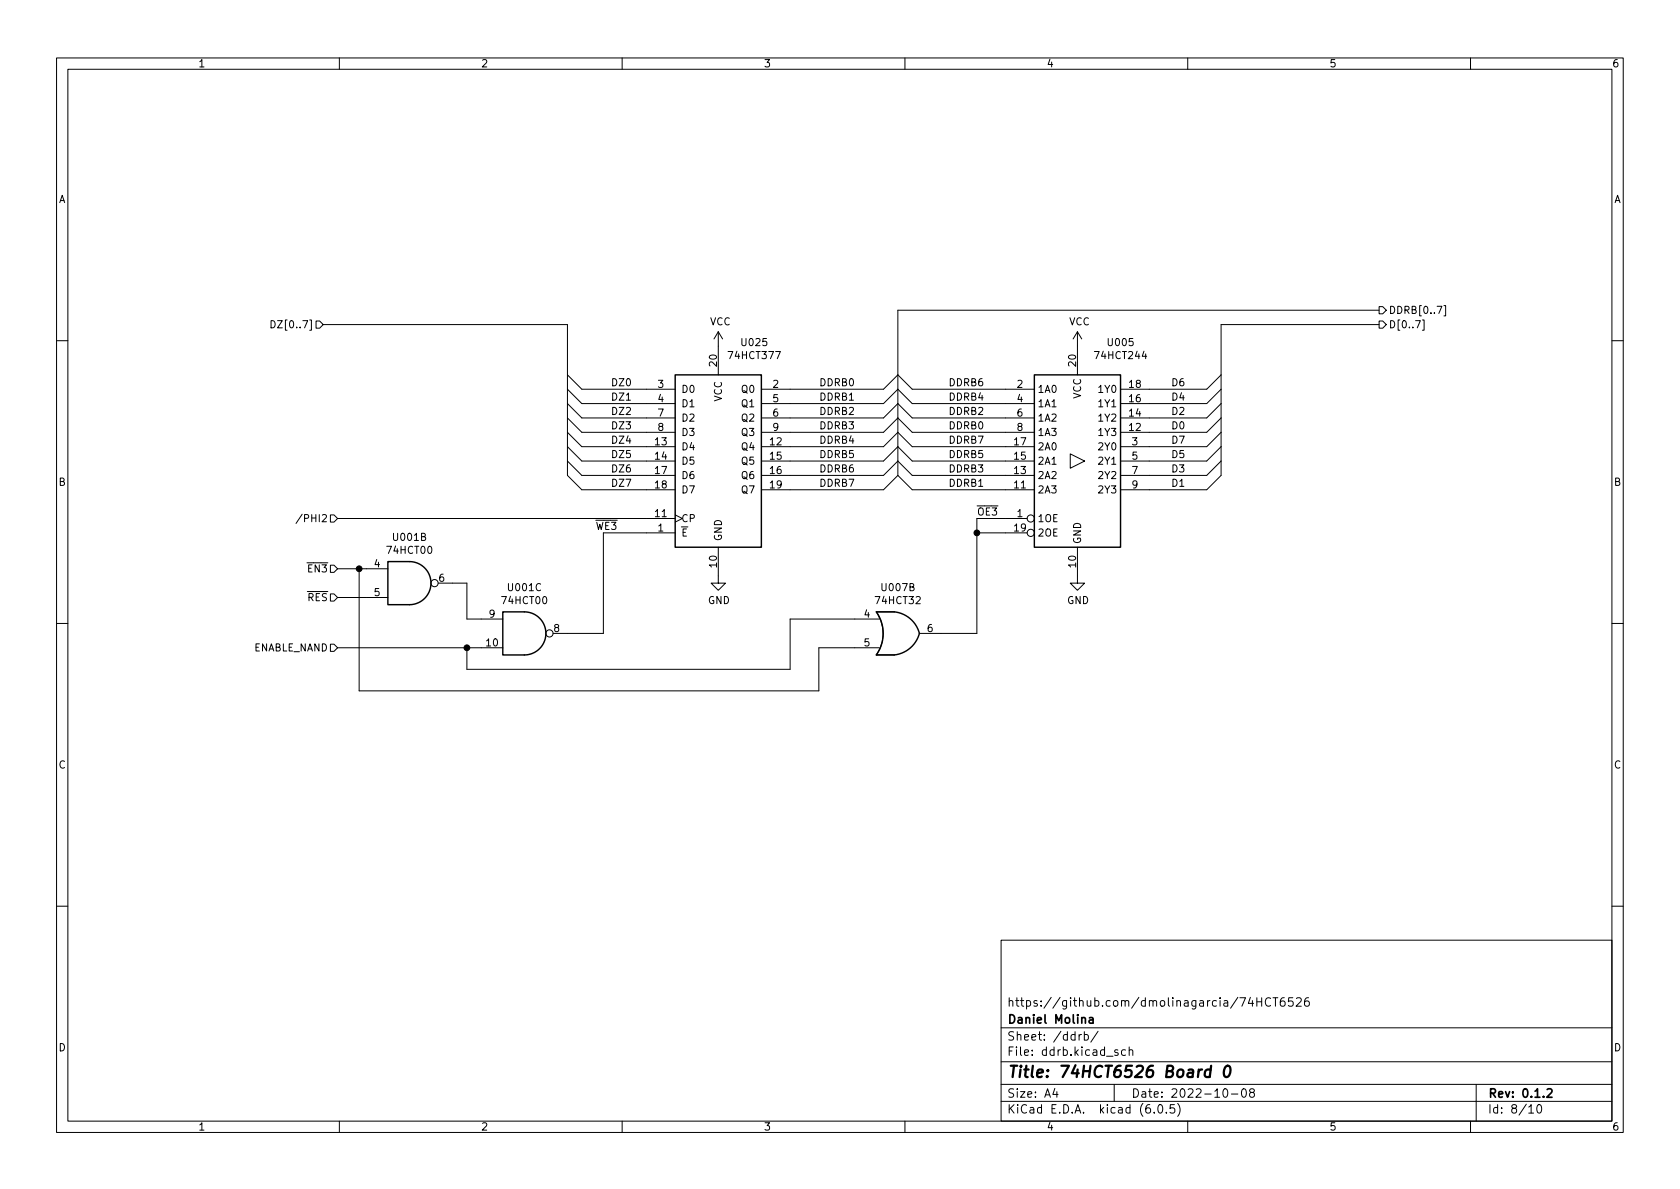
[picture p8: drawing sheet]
<svg xmlns="http://www.w3.org/2000/svg" width="297mm" height="210mm" viewBox="0 0 297 210" stroke-linecap="round" stroke-linejoin="round" font-family="sans-serif">
<g fill="none" stroke="#000" stroke-width=".18">
<path d="M10 10.2h277v190.1h-277zM12 12.2h273v186.1h-273zM60 10.2v2M110 10.2v2M160 10.2v2M210 10.2v2M260 10.2v2M47.9 56.7a.64 .64 0 0 1 .8 .6 .64 .64 0 0 1-.8 .7zM55.9 56.8h.6l.6 .6-.6 .6h-.6zM57.1 57.4h43.2v26.7l2.6 2.5h16.5M127 58.7v7.6M127 58.7l-.8 1.2"/>
<path d="M127 58.7l.8 1.2M190.5 58.7v7.6M190.5 58.7l-.8 1.2M190.5 58.7l.8 1.2M243.8 56.8h.7l.6 .6-.6 .6h-.7zM243.8 54.2h.7l.6 .7-.6 .6h-.7zM243.8 57.4h-27.9v26.7l-2.5 2.5h-15.3M243.8 54.9h-85.1v29.2M251.5 56.6h.3v1.8h-.3M255.3 54h.3v1.9h-.3M10 60.2h2M100.3 76.4l2.6 2.6h16.5"/>
<path d="M100.3 79l2.6 2.5h16.5M100.3 66.3l2.6 2.5h16.5M100.3 68.8l2.6 2.6h16.5M100.3 71.4l2.6 2.5h16.5M100.3 73.9l2.6 2.5h16.5M134.6 79h21.6l2.5-2.6 2.6 2.6h21.6M134.6 68.8h21.6l2.5-2.5 2.6 2.5h21.6M134.6 71.4h21.6l2.5-2.6 2.6 2.6h21.6M134.6 73.9h21.6l2.5-2.5 2.6 2.5h21.6M134.6 76.4h21.6l2.5-2.5 2.6 2.5h21.6M215.9 76.4l-2.5 2.6h-15.3M215.9 79l-2.5 2.5h-15.3"/>
<path d="M215.9 66.3l-2.5 2.5h-15.3M215.9 68.8l-2.5 2.6h-15.3M215.9 71.4l-2.5 2.5h-15.3M215.9 73.9l-2.5 2.5h-15.3M285 60.2h2M53.4 90.9l-1.1 1.7M58.4 91.1h.7l.6 .6-.6 .6h-.7zM58.4 99.9h.7l.6 .7-.6 .6h-.7zM59.7 91.7h59.7M100.3 81.5l2.6 2.6h16.5M119.4 91.1l1.2 .6-1.2 .6M119.4 94.2h-12.7v17.8h-8.9"/>
<path d="M127 96.8v6.3h1.3l-1.3 1.3-1.3-1.3h1.3M134.6 81.5h21.6l2.5-2.5 2.6 2.5h21.6M134.6 84.1h21.6l2.5-2.6 2.6 2.6h21.6M158.7 84.1l-2.5 2.5h-21.6M158.7 84.1l2.6 2.5h21.6M172.7 94.2h8.9M181.6 91.7h-8.9v20.3h-10.1M189.2 80.3l2.6 1.2-2.6 1.3zM190.5 96.8v6.3h1.3l-1.3 1.3-1.3-1.3h1.3M215.9 81.5l-2.5 2.6h-15.3M10 110.2h2M58.4 105h.7l.6 .7-.6 .6h-.7z"/>
<path d="M58.4 113.9h.7l.6 .6-.6 .7h-.7zM59.7 114.5h29.2M59.7 100.6h8.9M59.7 105.7h8.9M63.5 100.6v21.6h81.3v-7.7h10.6M77.5 103.1h5v6.4h6.4M155.4 109.5h-15.7v8.9h-57.2v-3.9M158.1 108.2h-3.2a6.6 6.6 0 0 1 0 7.6h3.2M285 110.2h2M10 160.2h2M177 166.3h108v32h-108zM221.1 176.4l-.4 1h.9"/>
<path d="M221.4 176.9v1M222.2 176.4v1.5M222.2 177.1h.9M223.1 176.4v1.5M224.6 176.6a.6 .6 0 0 0-.7 0 .6 .6 0 0 0-.2 .7 .56 .56 0 0 0 .3 .6 .56 .56 0 0 0 .6-.1M225.1 176.4h.8M225.5 176.4v1.5M227.1 176.4a.59 .59 0 0 0-.7 .7v.5l.1 .3h.4l.2-.1 .1-.5-.1-.2-.5-.1-.2 .3M228.6 176.4h-.7l-.1 .7 .2-.1 .5 .1 .1 .2v.5l-.2 .1-.6-.1M229.2 176.6l.6-.2 .2 .2 .1 .3-1 1h1M231.4 176.4a.59 .59 0 0 0-.8 .7v.5l.2 .3h.4l.2-.1 .1-.5-.1-.2-.5-.1-.3 .3M285 160.2h2"/>
<path d="M60 198.3v2M110 198.3v2M160 198.3v2M177 194.8h108M177 191.8h108M177 187.8h108M177 181.8h108M186.5 192.5l-.4 1h1M186.9 193v1M190.8 182.9v1M191.2 182.9l-.3 .1-.1 .2M191.7 183l.4-.1 .3 .3v.4l-.1 .3h-.6"/>
<path d="M191.7 182.4v1.5M194.1 182.4l-1.2 1.9M197 191.8v3M197.6 185.7l-.3-.1-.2 .2v.3l.5 .1v.4h-.5M199 185.7l-.4-.1-.3 .3v.4l.1 .3h.6M199.6 185.8l.3-.2 .3 .1 .1 .9M199.6 185.1v1.5M204.1 196.7v.1M204.9 195.4l.2-.1a.81 .81 0 0 1 .6 .7 .81 .81 0 0 1-.3 .8h-.2a.81 .81 0 0 1-.6-.6 .81 .81 0 0 1 .3-.8zM206.2 196.7v.1M207.6 195.3h-.7v.7l.2-.1 .5 .1 .1 .2-.1 .5-.2 .1-.5-.1M208.2 195.1a1.72 1.72 0 0 1 0 2.3"/>
<path d="M210 198.3v2M216.4 192.6l.2-.1a.81 .81 0 0 1 .6 .7 .81 .81 0 0 1-.3 .8h-.2a.81 .81 0 0 1-.6-.6 .81 .81 0 0 1 .3-.8zM217.7 193.5h1.2M219.7 192.6l.2-.1a.81 .81 0 0 1 .5 .7 .81 .81 0 0 1-.3 .8h-.1a.81 .81 0 0 1-.6-.6 .81 .81 0 0 1 .3-.8zM221.2 193.2l-.3-.3 .1-.2 .2-.2 .4 .1 .2 .2-.1 .2-.6 .2-.2 .3 .1 .4 .2 .1h.4l.2-.3-.1-.4-.2-.1M260 198.3v2M261 191.8v6.5M270.3 195.8l.4-.5v1.5M270.3 196.8h.9M271.9 195.4l.2-.1a.81 .81 0 0 1 .6 .7 .81 .81 0 0 1-.3 .8h-.2a.81 .81 0 0 1-.6-.6 .81 .81 0 0 1 .3-.8z"/>
<circle cx="182.2" cy="91.7" r=".63"/>
<circle cx="182.2" cy="94.2" r=".63"/>
<circle cx="76.8" cy="103.1" r=".63"/>
<circle cx="97.2" cy="112" r=".63"/>
</g>
<path d="M192.6 180h.6l.1 .9M193.3 180.3l-.5 .1a.29 .29 0 0 0-.3 .2 .29 .29 0 0 0 .3 .3h.5M273.6 192.7l.5-.2 .2 .2 .1 .3-.9 1h.9" fill="none" stroke="#000" stroke-width=".3"/>
<path d="M214 189.2a.66 .66 0 0 0-.9 .3l-.1 .6 .1 .3 .2 .1 .6-.1M214.1 188.5l-.2 2M216.7 188.7a.46 .46 0 0 1 .5-.2 .46 .46 0 0 1 .3 .3 1.15 1.15 0 0 1-.7 1.7l-.2-.1a1.54 1.54 0 0 1 .1-1.7z" fill="none" stroke="#000" stroke-width=".4"/>
<path d="M119.4 66.3h15.2v30.5h-15.2zM182.9 66.3h15.2v30.5h-15.2zM68.6 99.3h3.8a3.8 3.8 0 0 1 3.8 3.8 3.8 3.8 0 0 1-3.8 3.8h-3.8zM92.7 108.2h-3.8v7.6h3.8M92.7 108.2a3.8 3.8 0 0 1 3.8 3.8 3.8 3.8 0 0 1-3.8 3.8M158.1 108.2h-3.2a6.6 6.6 0 0 1 0 7.6h3.2M158.1 108.2a5.1 5.1 0 0 1 4.5 3.8 5.2 5.2 0 0 1-4.5 3.8" fill="none" stroke="#000" stroke-width=".25"/>
<g fill="#000" stroke="#000" stroke-width=".18">
<circle cx="172.7" cy="94.2" r=".51"/>
<circle cx="63.5" cy="100.6" r=".51"/>
<circle cx="82.6" cy="114.5" r=".51"/>
</g>
<text font-size="2.8" x="178" y="190.6">Title: 74HCT6526 Board 0</text>
<g font-size="2.1">
<text x="178" y="178">https://github.com/dmolinagarcia/74HCT6526</text>
<text x="178" y="184">Sheet: /ddrb/</text>
<text x="178" y="181">Daniel Molina</text>
<text x="178" y="186.7">File: ddrb.kicad_sch</text>
<text x="178" y="196.9">KiCad E.D.A. kicad (6.0.5)</text>
<text x="178" y="194.1">Size: A4</text>
<text x="200" y="194.1">Date: 2022-10-08</text>
<text x="263" y="194.1">Rev: 0.1.2</text>
<text x="263" y="196.9">Id: 8/10</text>
</g>
<g font-size="1.8">
<text x="35" y="11.9">1</text>
<text x="85" y="11.9">2</text>
<text x="135" y="11.9">3</text>
<text x="185" y="11.9">4</text>
<text x="235" y="11.9">5</text>
<text x="285" y="11.9">6</text>
<text x="10.3" y="35.9">A</text>
<text x="285.3" y="35.9">A</text>
<text x="49" y="58">DZ[0..7]</text>
<text x="125.5" y="57.5">VCC</text>
<text x="189" y="57.5">VCC</text>
<text x="245.5" y="58">D[0..7]</text>
<text x="245.5" y="55.5">DDRB[0..7]</text>
<text x="126.7" y="64.7" transform="rotate(-90 126.7 64.7)">20</text>
<text x="129.1" y="63.5">74HCT377</text>
<text x="131.2" y="61.2">U025</text>
<text x="190.2" y="64.7" transform="rotate(-90 190.2 64.7)">20</text>
<text x="193.8" y="63.5">74HCT244</text>
<text x="196" y="61.2">U005</text>
<text x="107.9" y="68.3">DZ0</text>
<text x="107.9" y="70.8">DZ1</text>
<text x="116.3" y="68.6">3</text>
<text x="116.3" y="71.1">4</text>
<text x="120.4" y="69.5">D0</text>
<text x="127.6" y="71" transform="rotate(-90 127.6 71)">VCC</text>
<text x="131.2" y="69.5">Q0</text>
<text x="136.7" y="68.6">2</text>
<text x="136.7" y="71.1">5</text>
<text x="144.8" y="68.3">DDRB0</text>
<text x="144.8" y="70.8">DDRB1</text>
<text x="167.6" y="70.8">DDRB4</text>
<text x="167.6" y="68.3">DDRB6</text>
<text x="179.8" y="68.6">2</text>
<text x="179.8" y="71.1">4</text>
<text x="183.4" y="69.5">1A0</text>
<text x="191.1" y="70.5" transform="rotate(-90 191.1 70.5)">VCC</text>
<text x="194.5" y="69.5">1Y0</text>
<text x="199.7" y="71.1">16</text>
<text x="199.7" y="68.6">18</text>
<text x="207" y="70.8">D4</text>
<text x="207" y="68.3">D6</text>
<text x="107.9" y="73.4">DZ2</text>
<text x="107.9" y="75.9">DZ3</text>
<text x="116.3" y="73.7">7</text>
<text x="116.3" y="76.2">8</text>
<text x="120.4" y="72">D1</text>
<text x="120.4" y="74.5">D2</text>
<text x="120.4" y="77.1">D3</text>
<text x="131.2" y="72">Q1</text>
<text x="131.2" y="74.5">Q2</text>
<text x="131.2" y="77.1">Q3</text>
<text x="136.7" y="73.7">6</text>
<text x="136.7" y="76.2">9</text>
<text x="144.8" y="73.4">DDRB2</text>
<text x="144.8" y="75.9">DDRB3</text>
<text x="167.6" y="73.4">DDRB2</text>
<text x="167.6" y="75.9">DDRB0</text>
<text x="179.8" y="73.7">6</text>
<text x="179.8" y="76.2">8</text>
<text x="183.4" y="72">1A1</text>
<text x="183.4" y="74.5">1A2</text>
<text x="183.4" y="77.1">1A3</text>
<text x="194.5" y="77.1">1Y3</text>
<text x="194.5" y="74.5">1Y2</text>
<text x="194.5" y="72">1Y1</text>
<text x="199.7" y="76.2">12</text>
<text x="199.7" y="73.7">14</text>
<text x="207" y="75.9">D0</text>
<text x="207" y="73.4">D2</text>
<text x="107.9" y="83.5">DZ6</text>
<text x="107.9" y="78.4">DZ4</text>
<text x="107.9" y="81">DZ5</text>
<text x="115.9" y="78.7">13</text>
<text x="115.9" y="81.3">14</text>
<text x="115.9" y="83.8">17</text>
<text x="120.4" y="79.6">D4</text>
<text x="120.4" y="82.2">D5</text>
<text x="131.2" y="79.6">Q4</text>
<text x="131.2" y="82.2">Q5</text>
<text x="136.2" y="78.7">12</text>
<text x="136.2" y="81.3">15</text>
<text x="136.2" y="83.8">16</text>
<text x="144.8" y="78.4">DDRB4</text>
<text x="144.8" y="81">DDRB5</text>
<text x="144.8" y="83.5">DDRB6</text>
<text x="167.6" y="83.5">DDRB3</text>
<text x="167.6" y="78.4">DDRB7</text>
<text x="167.6" y="81">DDRB5</text>
<text x="179.4" y="83.8">13</text>
<text x="179.4" y="81.3">15</text>
<text x="179.4" y="78.7">17</text>
<text x="183.4" y="82.2">2A1</text>
<text x="183.4" y="79.6">2A0</text>
<text x="194.5" y="79.6">2Y0</text>
<text x="194.5" y="82.2">2Y1</text>
<text x="200.2" y="78.7">3</text>
<text x="200.2" y="81.3">5</text>
<text x="200.2" y="83.8">7</text>
<text x="207" y="81">D5</text>
<text x="207" y="83.5">D3</text>
<text x="207" y="78.4">D7</text>
<text x="10.3" y="85.9">B</text>
<text x="107.9" y="86.1">DZ7</text>
<text x="115.9" y="86.4">18</text>
<text x="120.4" y="84.7">D6</text>
<text x="120.4" y="87.2">D7</text>
<text x="131.2" y="84.7">Q6</text>
<text x="131.2" y="87.2">Q7</text>
<text x="136.2" y="86.4">19</text>
<text x="144.8" y="86.1">DDRB7</text>
<text x="167.6" y="86.1">DDRB1</text>
<text x="179.4" y="86.4">11</text>
<text x="183.4" y="87.2">2A3</text>
<text x="183.4" y="84.7">2A2</text>
<text x="194.5" y="84.7">2Y2</text>
<text x="194.5" y="87.2">2Y3</text>
<text x="200.2" y="86.4">9</text>
<text x="207" y="86.1">D1</text>
<text x="285.3" y="85.9">B</text>
<text x="53.6" y="92.3">/PHI2</text>
<text x="69.6" y="95.6">U001B</text>
<text x="104" y="93.7">~{WE3}</text>
<text x="115.9" y="91.4">11</text>
<text x="116.3" y="94">1</text>
<text x="120.4" y="94.9">~{E}</text>
<text x="120.4" y="92.3">CP</text>
<text x="127.6" y="95.8" transform="rotate(-90 127.6 95.8)">GND</text>
<text x="171.6" y="91.1">~{OE3}</text>
<text x="179.4" y="94">19</text>
<text x="179.8" y="91.4">1</text>
<text x="183.4" y="92.3">1OE</text>
<text x="183.4" y="94.9">2OE</text>
<text x="53.2" y="101.2">~{EN3}</text>
<text x="66.2" y="100.3">4</text>
<text x="68.6" y="97.9">74HCT00</text>
<text x="126.7" y="100.3" transform="rotate(-90 126.7 100.3)">10</text>
<text x="190.2" y="100.3" transform="rotate(-90 190.2 100.3)">10</text>
<text x="191.1" y="96.3" transform="rotate(-90 191.1 96.3)">GND</text>
<text x="53" y="106.3">~{RES}</text>
<text x="66.2" y="105.4">5</text>
<text x="77.6" y="102.9">6</text>
<text x="88.9" y="106.8">74HCT00</text>
<text x="90" y="104.5">U001C</text>
<text x="125.1" y="106.8">GND</text>
<text x="155" y="106.8">74HCT32</text>
<text x="156" y="104.5">U007B</text>
<text x="188.6" y="106.8">GND</text>
<text x="86.5" y="109.2">9</text>
<text x="97.9" y="111.8">8</text>
<text x="152.8" y="109.2">4</text>
<text x="164" y="111.8">6</text>
<text x="44.7" y="115.2">ENABLE_NAND</text>
<text x="86" y="114.3">10</text>
<text x="152.8" y="114.3">5</text>
<text x="10.3" y="135.9">C</text>
<text x="285.3" y="135.9">C</text>
<text x="10.3" y="185.9">D</text>
<text x="285.3" y="185.9">D</text>
<text x="35" y="199.9">1</text>
<text x="85" y="199.9">2</text>
<text x="135" y="199.9">3</text>
<text x="185" y="199.9">4</text>
<text x="235" y="199.9">5</text>
<text x="285" y="199.9">6</text>
</g>
</svg>
